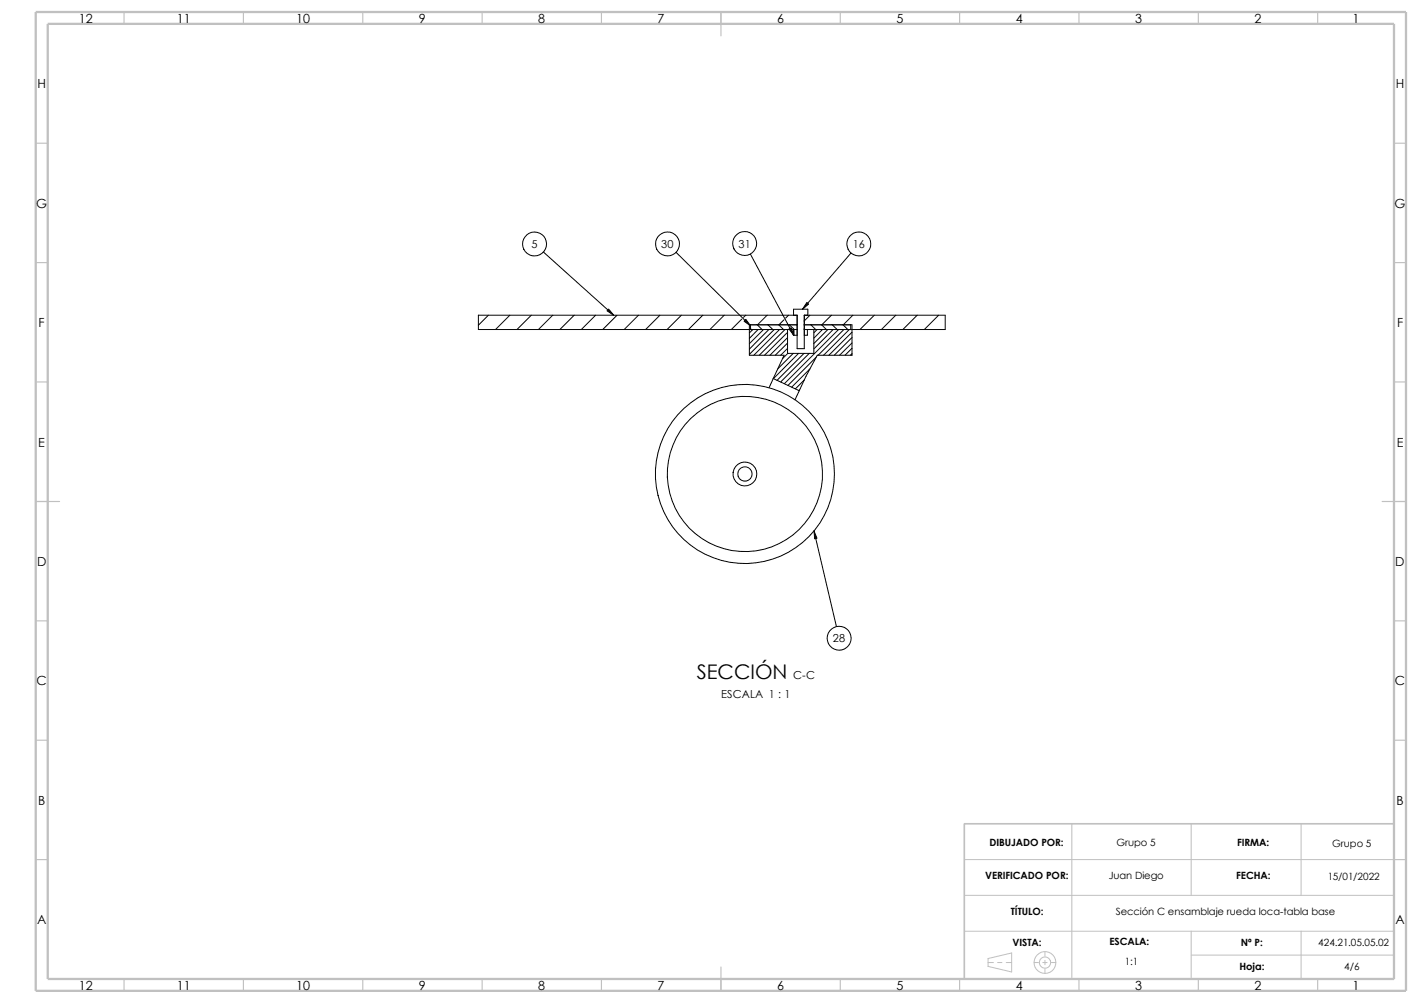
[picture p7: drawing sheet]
<svg xmlns="http://www.w3.org/2000/svg" width="420mm" height="297mm" viewBox="0 0 420 297" stroke-linecap="round" stroke-linejoin="round" font-family="sans-serif">
<g fill="none" stroke="#c0c0c0" stroke-width=".3">
<path d="M285.6 243.9h127.3v46h-127.3zM285.6 254.6h127.3M317.5 243.9v46M352.8 243.9v21.2M385.4 243.9v21.2M285.6 275.8h127.3M285.6 265.1h127.3M352.8 275.8v14.1M385.4 275.8v14.1M292.7 285h1.5M292.7 283.8l6.9-1.6v5.6l-6.9-1.6zM295.5 285h1.3"/>
<path d="M298 285h1.6M306.3 285h1.3M308.9 285h1.2M309.5 281.8v1.3M309.5 284.4v1.3M309.5 286.9v1.3M311.4 285h1.4M352.8 282.8h60.1"/>
<circle cx="309.5" cy="285" r="3.2"/>
<circle cx="309.5" cy="285" r="1.68"/>
</g>
<g fill="none" stroke="#c0c0c0" stroke-width=".34">
<path d="M36.7 3.6v3.5M72.1 3.6v3.5M107.4 3.6v3.5M142.8 3.6v3.5M178.1 3.6v3.5M213.5 3.6v7M248.9 3.6v3.5M284.2 3.6v3.5M319.6 3.6v3.5M354.9 3.6v3.5M390.3 3.6v3.5M10.6 42.4h3.5"/>
<path d="M412.9 42.4h3.5M10.6 77.8h3.5M412.9 77.8h3.5M10.6 113.1h3.5M412.9 113.1h3.5M10.6 148.5h7.1M409.4 148.5h7M10.6 183.9h3.5M412.9 183.9h3.5M10.6 219.2h3.5M412.9 219.2h3.5M10.6 254.6h3.5"/>
<path d="M412.9 254.6h3.5M36.7 289.9v3.5M72.1 289.9v3.5M107.4 289.9v3.5M142.8 289.9v3.5M178.1 289.9v3.5M213.5 286.3v7.1M248.9 289.9v3.5M284.2 289.9v3.5M319.6 289.9v3.5M354.9 289.9v3.5M390.3 289.9v3.5"/>
</g>
<path d="M412.9 243.9h-127.3v46" fill="none" stroke="#c0c0c0" stroke-width=".47"/>
<path d="M10.6 3.6h405.8v289.8h-405.8zM14.1 7.1h398.8v282.8h-398.8z" fill="none" stroke="#c0c0c0" stroke-width=".68" stroke-linecap="butt"/>
<g fill="none" stroke="#000" stroke-width=".3">
<path d="M161 74.6l20.8 18.7M200.2 74.7l22.1 21.8M222.2 75.2l12.9 24.1M252.1 74.9l-14.4 16.7M144.7 93.3l-3 3M151 93.3l-4.2 4.3M157.4 93.3l-4.3 4.3M163.7 93.3l-4.2 4.3M170.1 93.3l-4.3 4.3M176.4 93.3l-4.2 4.3M182.8 93.3l-4.3 4.3M189.1 93.3l-4.2 4.3"/>
<path d="M195.5 93.3l-4.3 4.3M201.8 93.3l-4.2 4.3M208.2 93.3l-4.3 4.3M214.5 93.3l-4.2 4.3M219.7 94.5l-3.1 3.1M220.9 93.3l-.7 .7M222.3 97.3l.2 .3M222.3 96.2v1.4M223 97.6l-1 1M224.3 96.2l1.4 1.4M224.5 97.6l-2.5 2.6M226.1 97.6l-4.1 4.2"/>
<path d="M227.2 93.3l-2.8 2.9M227.5 96.2l1.4 1.4M227.7 97.6l-5.7 5.8M229.3 97.6l-7.3 7.3M230.6 96.2l1.5 1.4M230.9 97.6l-7.6 7.6M232.2 94.7l-1.5 1.5M232.5 97.6l-7.6 7.6M233.3 100l-5.3 5.2M233.3 98.4l-6.9 6.8M233.3 97.6v7h7.7v-7M233.6 93.3l-.9 .9"/>
<path d="M233.8 96.2l1.4 1.4M235 97.6v1.7h1.1M235 93.3v-1.7h4.3v1.7M235.2 97.6v1.7M236.1 97.6h-94.4v-4.3h94.4v10h2.1v-10h41.8v4.3h-41.8M236.1 96.2h-14.1v9h10.2l-3.2 6.9M238.2 97.4l.2 .2M238.2 96.2h14.1v9h-10.2l-3.4 6.2-3.2 7M239.1 97.6v1.7h-.9M239.9 93.3l-1.7 1.7M240.2 96.2l1.4 1.4M242 97.6l-1 1"/>
<path d="M243.3 96.2l1.5 1.4M243.6 97.6l-2.6 2.6M245.2 97.6l-4.2 4.1M246.3 93.3l-2.9 2.9M246.5 96.2l1.4 1.4M246.8 97.6l-5.8 5.7M248.4 97.6l-16.1 16M249.7 96.2l1.4 1.4M249.9 97.6l-7.6 7.6M251.5 97.6l-7.6 7.6M252 96.2v1.4M252.3 99.9l-5.2 5.3"/>
<path d="M252.3 98.4l-6.8 6.8M252.6 93.3l-2.8 2.9M259 93.3l-4.3 4.3M265.3 93.3l-4.2 4.3M271.7 93.3l-4.3 4.3M278 93.3l-4.2 4.3M229 112.1l7.7 3.6M229 112.1l-1.2 2.7M233.3 103.2l-2.1 2M233.3 101.6l-3.7 3.6M233.3 104.6l-1.6 1.7M234.9 104.6l-4.5 4.6"/>
<path d="M236.5 104.6l-7.4 7.5M236.8 115.5l-.2 .2M238.1 104.6l-8 8M238.2 112.5l-2.6 2.6M239.7 104.6l-8.5 8.5M239.9 109.3l-5.4 5.3M241.7 105.8l-8.3 8.3M252.3 104.7l-.5 .5M252.3 103.1l-2 2.1M252.3 101.6l-3.6 3.6M241.1 157.2l6.6 28.3"/>
<circle cx="158.3" cy="72.3" r="3.5"/>
<circle cx="197.7" cy="72.2" r="3.6"/>
<circle cx="220.5" cy="72.1" r="3.5"/>
<circle cx="254.4" cy="72.2" r="3.5"/>
<circle cx="220.6" cy="140.4" r="23"/>
<circle cx="220.6" cy="140.4" r="3.5"/>
<circle cx="220.6" cy="140.3" r="2.12"/>
<circle cx="220.6" cy="140.4" r="26.5"/>
<circle cx="248.5" cy="189" r="3.5"/>
</g>
<path d="M180.3 91.5l1.5 1.8-2-1.3zM220.9 94.6l1.4 1.9-1.9-1.4zM233.7 97.4l.6-.3 .8 2.2zM239 89.6l.5 .4-1.8 1.6zM241.1 157.2l.9 2.2-.7 .2z" fill="#000" stroke="#000" stroke-width=".3"/>
<text font-size="6" x="206.4" y="201.1">SECCIÓN</text>
<g font-size="3.7">
<text x="23.4" y="6.8">12</text>
<text x="52.4" y="6.8">11</text>
<text x="87.7" y="6.8">10</text>
<text x="124.1" y="6.8">9</text>
<text x="159.4" y="6.8">8</text>
<text x="194.8" y="6.8">7</text>
<text x="230.2" y="6.8">6</text>
<text x="265.5" y="6.8">5</text>
<text x="300.9" y="6.8">4</text>
<text x="336.2" y="6.8">3</text>
<text x="371.6" y="6.8">2</text>
<text x="400.6" y="6.8">1</text>
<text x="11.1" y="26.2">H</text>
<text x="413.4" y="26.2">H</text>
<text x="10.7" y="61.6">G</text>
<text x="413.1" y="61.6">G</text>
<text x="11.4" y="96.9">F</text>
<text x="413.8" y="96.9">F</text>
<text x="11.3" y="132.2">E</text>
<text x="413.7" y="132.2">E</text>
<text x="11" y="167.6">D</text>
<text x="413.3" y="167.6">D</text>
<text x="10.8" y="203">C</text>
<text x="413.1" y="203">C</text>
<text x="11.3" y="238.3">B</text>
<text x="413.6" y="238.3">B</text>
<text x="11" y="273.7">A</text>
<text x="413.3" y="273.7">A</text>
<text x="23.4" y="293.1">12</text>
<text x="52.4" y="293.1">11</text>
<text x="87.7" y="293.1">10</text>
<text x="124.1" y="293.1">9</text>
<text x="159.4" y="293.1">8</text>
<text x="194.8" y="293.1">7</text>
<text x="230.2" y="293.1">6</text>
<text x="265.5" y="293.1">5</text>
<text x="300.9" y="293.1">4</text>
<text x="336.2" y="293.1">3</text>
<text x="371.6" y="293.1">2</text>
<text x="400.6" y="293.1">1</text>
</g>
<g font-size="3.3">
<text x="157.4" y="73.4">5</text>
<text x="195.9" y="73.4">30</text>
<text x="218.7" y="73.3">31</text>
<text x="252.6" y="73.4">16</text>
<text x="246.7" y="190.2">28</text>
<text x="234.9" y="201">C-C</text>
<text x="213.6" y="206.8">ESCALA 1 : 1</text>
</g>
<g font-size="3">
<text x="293.1" y="250.7">DIBUJADO POR:</text>
<text x="330.7" y="250.7">Grupo 5</text>
<text x="366.4" y="250.7">FIRMA:</text>
<text x="394.6" y="250.7">Grupo 5</text>
<text x="291.8" y="260.4">VERIFICADO POR:</text>
<text x="328.4" y="260.4">Juan Diego</text>
<text x="366.1" y="260.4">FECHA:</text>
<text x="393.2" y="260.6">15/01/2022</text>
<text x="299.4" y="271.1">TÍTULO:</text>
<text x="330.5" y="271.1">Sección C ensamblaje rueda loca-tabla base</text>
<text x="299.9" y="280">VISTA:</text>
<text x="328.6" y="280">ESCALA:</text>
<text x="367.5" y="280.1">Nº P:</text>
<text x="390.4" y="280.1">424.21.05.05.02</text>
<text x="333.2" y="285.8">1:1</text>
<text x="367.1" y="287.1">Hoja:</text>
<text x="398.1" y="287.1">4/6</text>
</g>
</svg>
